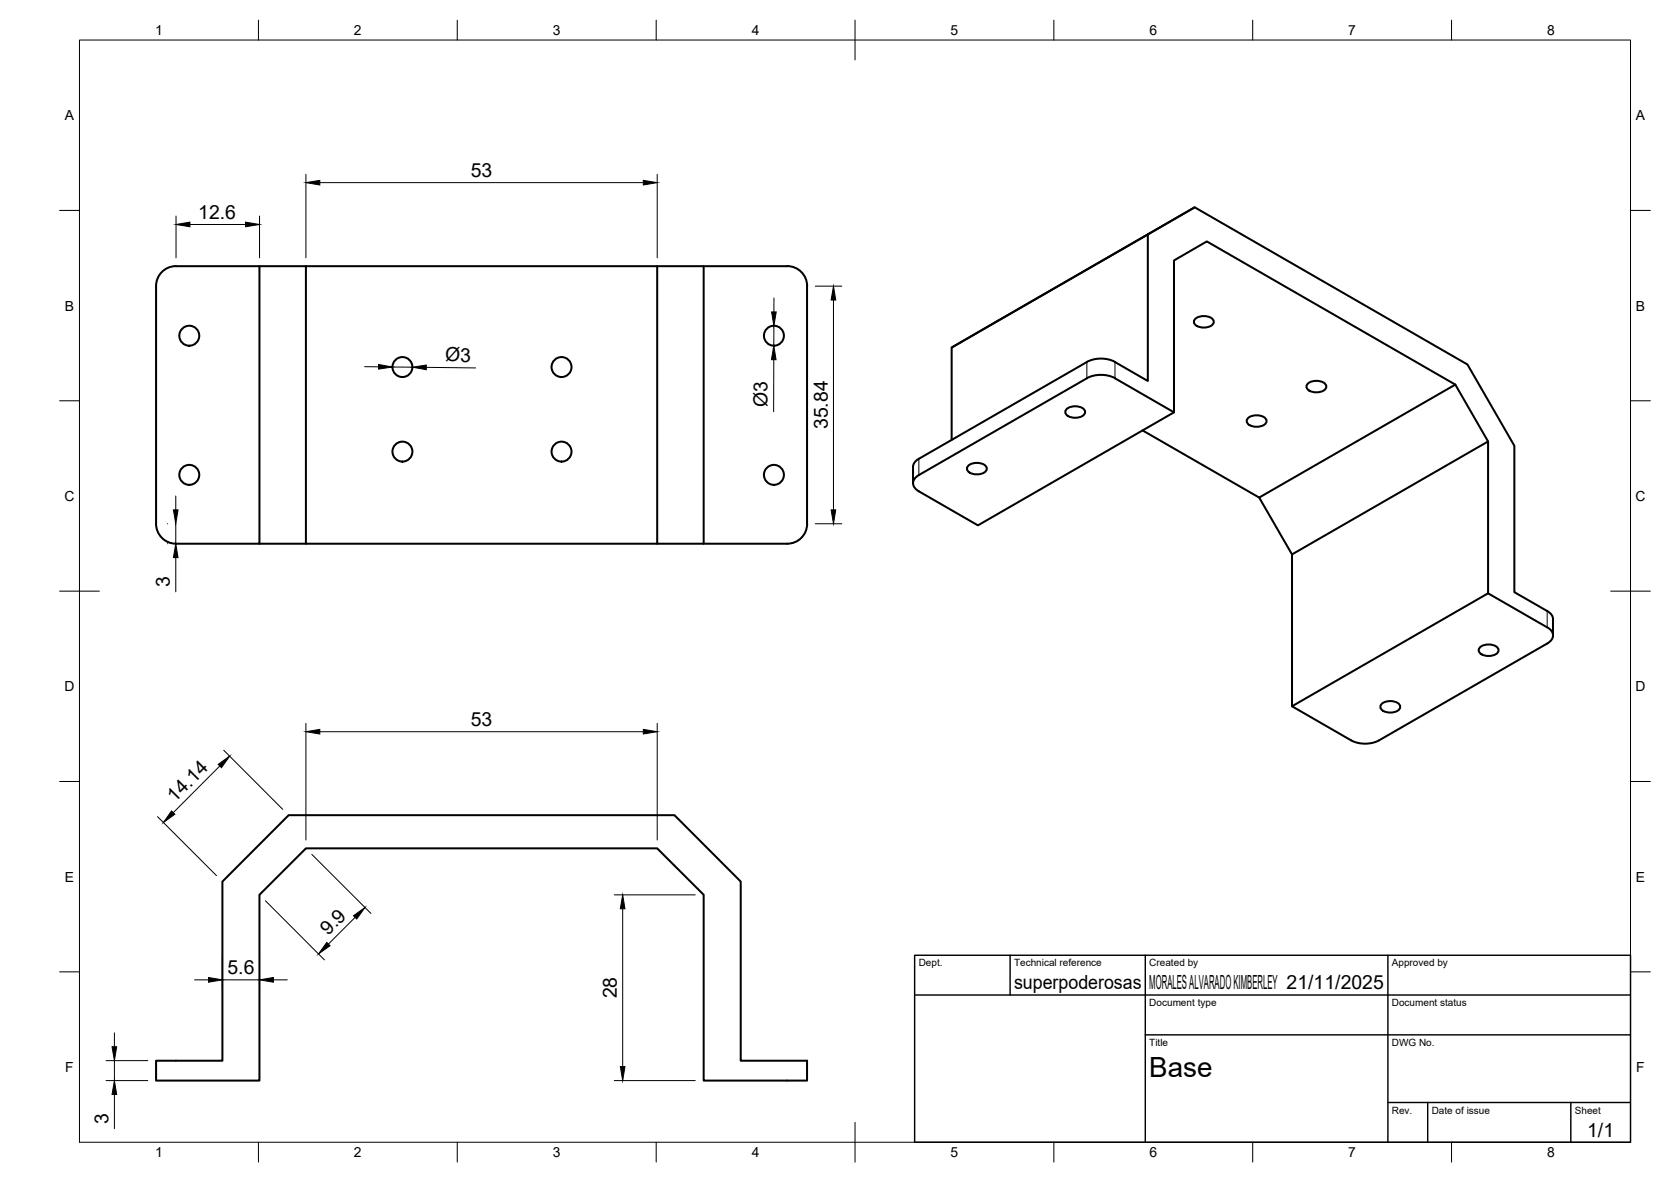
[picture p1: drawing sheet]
<svg xmlns="http://www.w3.org/2000/svg" width="420mm" height="297mm" viewBox="0 0 420 297" stroke-linecap="round" stroke-linejoin="round" font-family="sans-serif">
<!-- layer: Visible -->
<g fill="none" stroke="#000" stroke-width=".51">
<path d="M288.6 58.9l-49.3 28.4M300.4 52.1l-61.1 35.2v23.3M39.2 71.9a5 5 0 0 1 5-5h153.7a5 5 0 0 1 5 5M65.2 66.9v69.7h-21a5 5 0 0 1-5-5v-59.7M76.9 66.9v69.7M165.2 66.9v69.7M176.9 66.9v69.7M202.9 71.9v59.7M273.3 95.1l-42.3 24.3a2.16 2.16 0 0 0-1.4 2 2.16 2.16 0 0 0 1.4 2.1l14.9 8.5 49.3-28.4M273.3 91l-42.3 24.3a2.6 2.6 0 0 0-1.4 2M273.3 91a7.8 7.8 0 0 1 7.1 0l8.2 4.7v-36.8l11.8-6.8 68.6 39.5 11.8 20.4v36.8l8.2 4.8a2.57 2.57 0 0 1 1.5 2v4.1M273.3 95a7.8 7.8 0 0 1 7.1 0l14.8 8.6v-38.1l8.2-4.8 62.5 36 8.3 14.2v38.2l14.8 8.6a2.14 2.14 0 0 1 1.5 2 2.14 2.14 0 0 1-1.5 2l-42.2 24.3a7.8 7.8 0 0 1-7.1 0l-14.8-8.5v-38.2l-8.3-14.3-29.3-16.8"/>
<path d="M300.5 80.2a3.4 3.4 0 0 1 4.6 .3 1.57 1.57 0 0 1-1.8 1.8 3 3 0 0 1-3-1.1v-.7zM328.8 96.4a3.4 3.4 0 0 1 4.6 .4 1.57 1.57 0 0 1-1.8 1.8 3 3 0 0 1-3-1.1v-.7zM365.9 96.7l-49.3 28.3M229.6 117.3v4.1M243.4 117.1a3.4 3.4 0 0 1 4.7 .3 1.57 1.57 0 0 1-1.8 1.8 3 3 0 0 1-3.1-1.1v-.7zM268.2 102.8a3.4 3.4 0 0 1 4.6 .4 1.57 1.57 0 0 1-1.8 1.7 3 3 0 0 1-3.1-1v-.7zM313.8 105.1a3.4 3.4 0 0 1 4.6 .3 1.57 1.57 0 0 1-1.8 1.8 3 3 0 0 1-3.1-1v-.8zM374.2 110.9l-49.3 28.4M202.9 131.6a5 5 0 0 1-5 5h-132.7M374.2 149.1l-49.3 28.4M347.4 176.9a3.4 3.4 0 0 1 4.6 .4 1.57 1.57 0 0 1-1.8 1.7 3 3 0 0 1-3-1v-.7zM372.1 162.7a3.4 3.4 0 0 1 4.6 .3 1.57 1.57 0 0 1-1.8 1.8 3 3 0 0 1-3-1v-.8z"/>
<path d="M72.6 204.9h97l16.6 16.6v45.1h16.7v5h-26v-46.7l-11.7-11.7h-88.3l-11.7 11.7v46.7h-26v-5h16.7v-45.1z"/>
<circle cx="47.6" cy="84.4" r="2.51"/>
<circle cx="101.2" cy="92.2" r="2.51"/>
<circle cx="141.2" cy="92.2" r="2.51"/>
<circle cx="194.6" cy="84.4" r="2.51"/>
<circle cx="47.6" cy="119.3" r="2.51"/>
<circle cx="101.2" cy="113.5" r="2.51"/>
<circle cx="141.2" cy="113.5" r="2.51"/>
<circle cx="194.6" cy="119.3" r="2.51"/>
</g>
<!-- layer: Visible Narrow -->
<path d="M273.3 91v4.1M280.4 91v4.1M231 115.3v4.1M389 153.6v4.1" fill="none" stroke="#000" stroke-width=".25"/>
<!-- layer: BORDER -->
<g fill="none" stroke="#000" stroke-width=".25">
<path d="M20 10.1h390v276.9h-390zM65 5.1v5M115 5.1v5M165 5.1v5M215 5.1v10M265 5.1v5M315 5.1v5M365 5.1v5M15 52.9h5M410 52.9h5M15 100.7h5M410 100.7h5"/>
<path d="M15 148.6h10M405 148.6h10M15 196.4h5M410 196.4h5M15 244.2h5M410 244.2h5M65 287v5M115 287v5M165 287v5M215 282.1v9.9M265 287v5M315 287v5"/>
<path d="M365 287v5"/>
</g>
<!-- layer: TITLEBLOCK -->
<path d="M230 240.1h180v46.9h-180zM230 250h180M254 240.1v9.9M288 240.1v46.9M349 240.1v46.9M288 260.1h122M349 277.1h61M359 277.1v9.9M395 277.1v9.9" fill="none" stroke="#000" stroke-width=".36"/>
<!-- layer: FD_Dimensions -->
<g fill="none" stroke="#000" stroke-width=".25">
<path d="M44.3 54.3v10.5M47.8 56.4h13.9M65.3 54.3v10.5M76.9 43.8v21M80.4 45.9h81.4M165.2 43.8v21M194.6 74.9v3.5M205 71.9h6.7M209.6 75.4v52.7M91.7 92.1l3.5 .1M98.7 92.2l5 .1M107.2 92.3l12.4 .2"/>
<path d="M194.6 90.4l-.1 13.1M194.6 81.9v5M42.1 131.6h.1M42.1 136.6h.1M44.2 124.6v3.5M44.2 131.6v5M205 131.6h6.7M44.2 140.1v8.6M55.3 192.5l-11.7 11.7M56.3 188.5l14.8 14.9M76.9 181.8v29.3M80.4 183.9h81.4"/>
<path d="M165.2 181.8v29.3M39.6 205.2l14.8 14.9M78.4 214.7l14.9 14.8M66.7 226.4l14.9 14.8M89.3 230.5l-6.7 6.7M154.5 224.9h20.3M156.6 228.4v39.6M28.8 259.6v3.4M48.9 246.2h3.5M55.9 240.3v8M55.9 246.2h9.4M65.3 240.3v8"/>
<path d="M68.7 246.2h3.5M26.7 271.6h10.5M26.7 266.5h10.5M28.8 266.5v5.1M28.8 275v8.6M154.5 271.6h20.3"/>
</g>
<g fill="#000" stroke="#000" stroke-width=".25">
<path d="M44.3 56.4l3.5-.6v1.2zM61.7 55.8l3.6 .6-3.6 .6zM76.9 45.9l3.5-.6v1.2zM161.8 45.3l3.4 .6-3.4 .6zM194 78.4h1.2l-.6 3.5zM209.6 71.9l.5 3.5h-1.1zM95.2 91.6l3.5 .6-3.5 .6zM103.7 92.3l3.5-.6v1.2zM194.6 86.9l.5 3.5h-1.1zM43.6 128.1h1.2l-.6 3.5zM209 128.1h1.1l-.5 3.5zM44.2 136.6l.6 3.5h-1.2z"/>
<path d="M54.9 192.1l2.8-2.1-2 2.9zM76.9 183.9l3.5-.6v1.2zM161.8 183.3l3.4 .6-3.4 .6zM43.1 203.8l.9 .8-2.9 2.1zM82.2 236.8l.8 .9-2.9 2zM88.9 230.1l2.9-2-2.1 2.9zM156.6 224.9l.5 3.5h-1.1zM52.4 245.6l3.5 .6-3.5 .6zM65.3 246.2l3.4-.6v1.2zM28.2 263h1.1l-.5 3.5zM28.8 271.6l.5 3.4h-1.1zM156 268h1.1l-.5 3.6z"/>
</g>
<text font-size="7" x="289" y="270.6">Base</text>
<g font-size="4.9">
<text x="118.4" y="44.4">53</text>
<text x="49.8" y="55">12.6</text>
<text x="111.9" y="90.8" transform="rotate(1 111.9 90.8)">Ø3</text>
<text x="193" y="102.3" transform="rotate(-90 193 102.3)">Ø3</text>
<text x="208.1" y="107.9" transform="rotate(-90 208.1 107.9)">35.84</text>
<text x="42.7" y="147.5" transform="rotate(-90 42.7 147.5)">3</text>
<text x="118.4" y="182.4">53</text>
<text x="44" y="201.8" transform="rotate(-45 44 201.8)">14.14</text>
<text x="82.5" y="235.3" transform="rotate(-45 82.5 235.3)">9.9</text>
<text x="57.2" y="244.8">5.6</text>
<text x="155.1" y="250.9" transform="rotate(-90 155.1 250.9)">28</text>
<text x="255" y="248.5">superpoderosas</text>
<text x="289" y="248.5">MORALES ALVARADO KIMBERLEY 21/11/2025</text>
<text x="27.3" y="282.4" transform="rotate(-90 27.3 282.4)">3</text>
<text x="399.1" y="285.7">1/1</text>
</g>
<g font-size="3.5">
<text x="39" y="8.8">1</text>
<text x="89" y="8.8">2</text>
<text x="139" y="8.8">3</text>
<text x="189" y="8.8">4</text>
<text x="239" y="8.8">5</text>
<text x="289" y="8.8">6</text>
<text x="339" y="8.8">7</text>
<text x="389" y="8.8">8</text>
<text x="16.3" y="30.2">A</text>
<text x="411.3" y="30.2">A</text>
<text x="16.3" y="78">B</text>
<text x="411.3" y="78">B</text>
<text x="16.2" y="125.9">C</text>
<text x="411.2" y="125.9">C</text>
<text x="16.2" y="173.7">D</text>
<text x="411.2" y="173.7">D</text>
<text x="16.3" y="221.6">E</text>
<text x="411.3" y="221.6">E</text>
<text x="16.4" y="269.4">F</text>
<text x="411.4" y="269.4">F</text>
<text x="39" y="290.8">1</text>
<text x="89" y="290.8">2</text>
<text x="139" y="290.8">3</text>
<text x="189" y="290.8">4</text>
<text x="239" y="290.8">5</text>
<text x="289" y="290.8">6</text>
<text x="339" y="290.8">7</text>
<text x="389" y="290.8">8</text>
</g>
<g font-size="2.5">
<text x="231" y="242.9">Dept.</text>
<text x="255" y="242.9">Technical reference</text>
<text x="289" y="242.9">Created by</text>
<text x="350" y="242.9">Approved by</text>
<text x="289" y="252.8">Document type</text>
<text x="350" y="252.8">Document status</text>
<text x="289" y="262.9">Title</text>
<text x="350" y="262.9">DWG No.</text>
<text x="350" y="279.9">Rev.</text>
<text x="360" y="279.9">Date of issue</text>
<text x="396" y="279.9">Sheet</text>
</g>
</svg>
